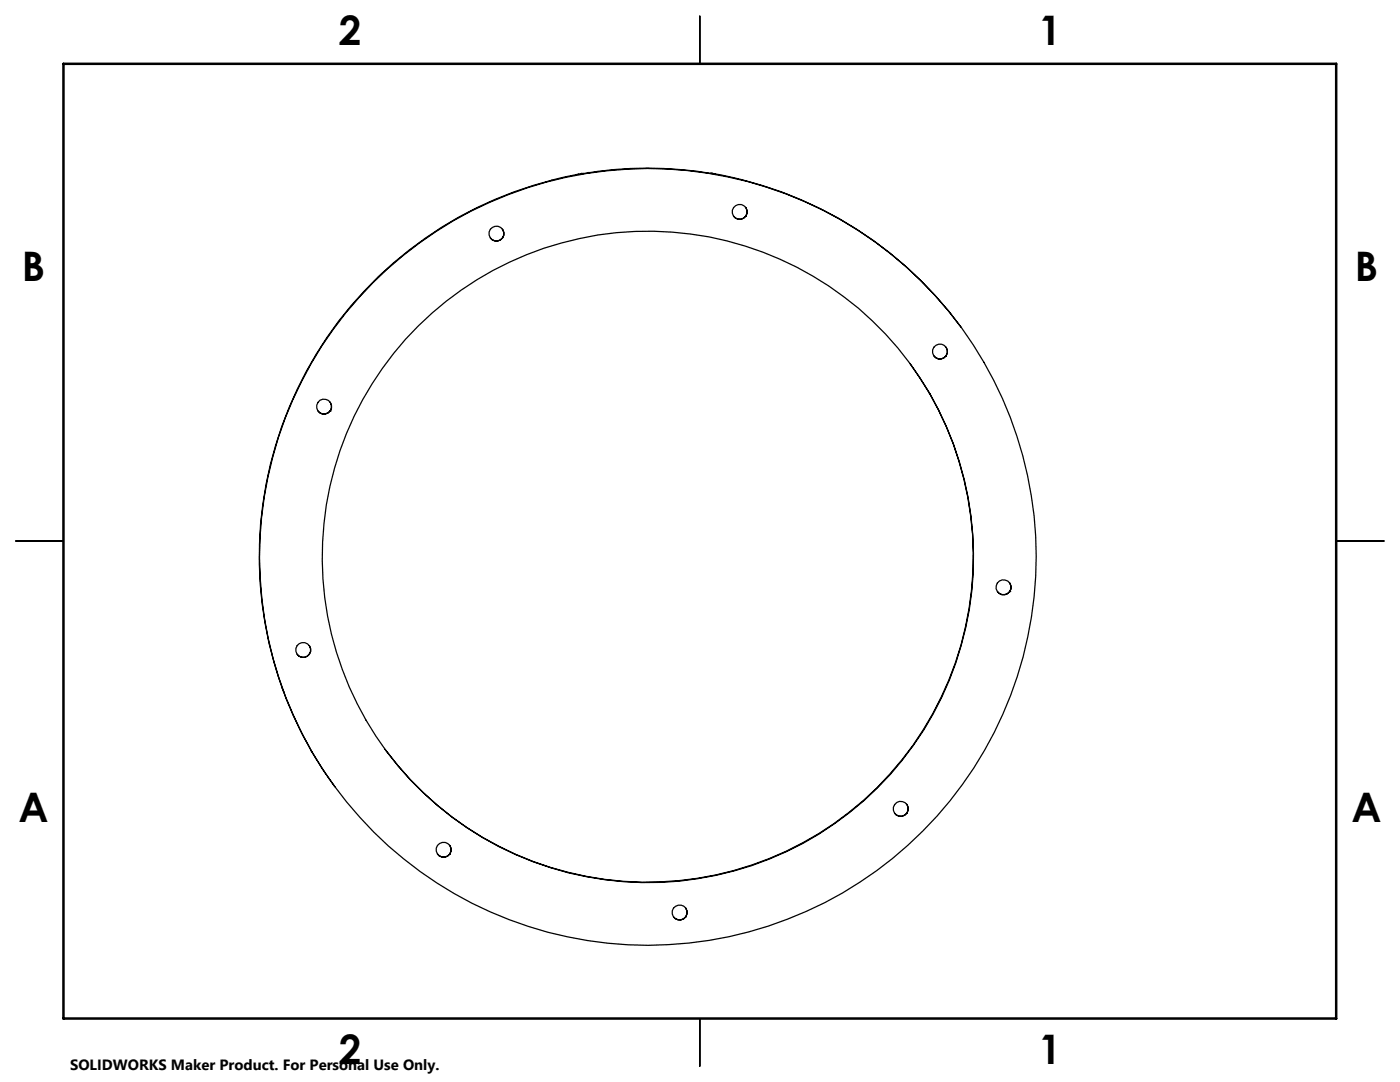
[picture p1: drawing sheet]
<svg xmlns="http://www.w3.org/2000/svg" width="279mm" height="216mm" viewBox="0 0 279 216" stroke-linecap="round" stroke-linejoin="round" font-family="sans-serif">
<g fill="none" stroke="#000" stroke-width=".25">
<path d="M139.7 3.2v9.5M116.1 34.6a77.6 77.6 0 0 0-59.5 103.4M116.1 34.6h.4M117.6 34.4l-.1 .1M141.8 34.6h.3M142.1 34.6a79.3 79.3 0 0 0-26 0M142.1 34.6a78 78 0 0 1 49.7 30.7M100.3 45.7a1.45 1.45 0 0 1 0 1.7M100.3 47.4a1.47 1.47 0 0 1-2.4 .1M100.3 47.4v.1M148.8 41.4a1.42 1.42 0 0 1 0 1.7M148.8 43.1a1.47 1.47 0 0 1-2.4 0"/>
<path d="M148.8 43.1h.1M181.6 72.6l3.9 5.9M185.5 78.5a65 65 0 0 1-20.7 86.9 65 65 0 0 1-88-15.9M185.5 78.5h.1M188.8 69.3a1.45 1.45 0 0 1 0 1.7M188.8 71a1.47 1.47 0 0 1-2.4 0M188.8 71h.1M65.9 80.2a1.49 1.49 0 0 1 0 1.8M65.9 82h.1M65.9 82a1.53 1.53 0 0 1-2.4 0M3.1 107.9h9.6M201.5 116.3a1.49 1.49 0 0 1 0 1.7"/>
<path d="M201.5 118h.1M201.5 118a1.53 1.53 0 0 1-2.4 .1M266.7 107.9h9.5M56.6 138a77.8 77.8 0 0 0 5.6 11.9M56.6 138v.1M61.7 128.8a1.42 1.42 0 0 1 0 1.7M61.7 130.5a1.48 1.48 0 0 1-2.4 .1M61.7 130.5v.1M62.2 149.9l2.6 4.2 2 2.9M62.2 149.9v.1M89.7 168.7a1.52 1.52 0 0 1 0 1.7M89.7 170.4a1.47 1.47 0 0 1-2.4 0"/>
<path d="M89.7 170.4h.1M181 160.5a1.59 1.59 0 0 1 0 1.7M181 162.2a1.47 1.47 0 0 1-2.5 .1M181 162.2h.1M136.8 181.2a1.52 1.52 0 0 1 0 1.7M136.8 182.9a1.47 1.47 0 0 1-2.4 .1M136.8 182.9l.1 .1M139.7 203.2v9.6"/>
<circle cx="99.1" cy="46.6" r="1.49"/>
<circle cx="147.6" cy="42.3" r="1.49"/>
<circle cx="187.6" cy="70.1" r="1.49"/>
<circle cx="64.7" cy="81.1" r="1.49"/>
<circle cx="129.3" cy="111.1" r="77.5"/>
<circle cx="129.3" cy="111.1" r="65"/>
<circle cx="200.3" cy="117.2" r="1.49"/>
<circle cx="60.5" cy="129.7" r="1.49"/>
<circle cx="88.6" cy="169.6" r="1.5"/>
<circle cx="179.8" cy="161.4" r="1.5"/>
<circle cx="135.6" cy="182.1" r="1.5"/>
</g>
<path d="M12.7 12.7h254v190.5h-254z" fill="none" stroke="#000" stroke-width=".5"/>
<g font-size="8.1">
<text x="67.6" y="8.9">2</text>
<text x="207.3" y="8.9">1</text>
<text x="4.4" y="56.2">B</text>
<text x="270.4" y="56.2">B</text>
<text x="3.7" y="164.1">A</text>
<text x="269.7" y="164.1">A</text>
<text x="67.6" y="212.4">2</text>
<text x="207.3" y="212.4">1</text>
</g>
<text font-size="3" x="14" y="213.5">SOLIDWORKS Maker Product. For Personal Use Only.</text>
</svg>
